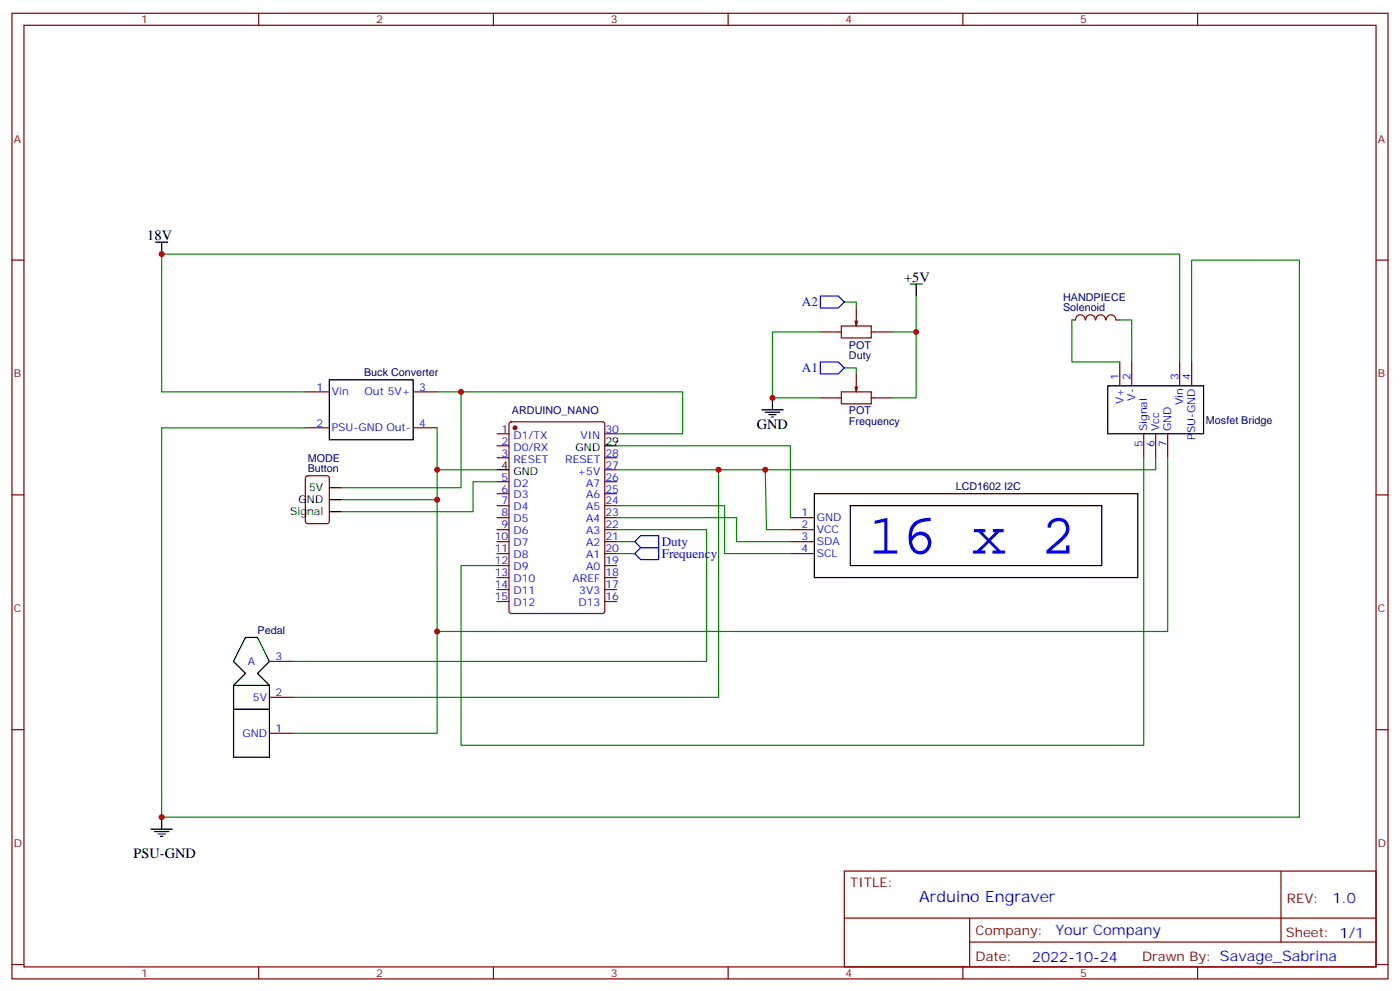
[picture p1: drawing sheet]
<svg xmlns="http://www.w3.org/2000/svg" width="412mm" height="292mm" viewBox="0 0 412 292" stroke-linecap="round" stroke-linejoin="round" font-family="sans-serif">
<g fill="none" stroke="#870000" stroke-width=".35">
<path d="M3.5 3.9h405.4v284.4h-405.4zM7.1 7.4h398.2v277.3h-398.2zM76.2 3.9v3.5M145.3 3.9v3.5M214.5 3.9v3.5M283.6 3.9v3.5M352.8 3.9v3.5M3.5 76.6h3.6M405.3 76.6h3.6M315.7 94.2h1.1M316.8 94.2a1.41 1.41 0 0 1 1.4-1.5 1.41 1.41 0 0 1 1.4 1.5M319.8 94.2a1.41 1.41 0 0 1 1.4-1.5 1.41 1.41 0 0 1 1.4 1.5"/>
<path d="M322.8 94.2a1.41 1.41 0 0 1 1.4-1.5 1.41 1.41 0 0 1 1.4 1.5M325.9 94.2a1.41 1.41 0 0 1 1.4-1.5 1.41 1.41 0 0 1 1.4 1.5M328.8 94.2h1M90 115.4h7M121.7 115.4h7.1M329.8 106.6v7M333.4 106.6v7M347.5 106.6v7M351 106.6v7M90 126h7M121.7 126h7.1M146.4 127.7h3.5"/>
<path d="M146.4 131.3h3.5M146.4 134.8h3.5M150.2 124.4l.4-.2h26.8l.7 .4 .1 55.4-.5 .6-27.1 .1-.6-.5-.1-55.3zM178.2 127.7h3.5M178.2 134.8h3.5M178.2 138.3h3.5M336.9 127.7v7.1M340.4 127.7v7.1M344 127.7v7.1M3.5 145.7h3.6M90.2 140.3l.5-.2h5.6l.7 .4v13l-.4 .6-5.9 .1-.7-.5v-12.9zM146.4 152.4h3.5"/>
<path d="M146.4 156h3.5M146.4 159.5h3.5M146.4 141.9h3.5M146.4 145.4h3.5M146.4 148.9h3.5M178.2 152.4h3.5M178.2 156h3.5M178.2 159.5h3.5M178.2 141.9h3.5M178.2 145.4h3.5M178.2 148.9h3.5M232.8 152.4h7.1"/>
<path d="M232.8 156h7.1M232.8 159.5h7.1M405.3 145.7h3.6M146.4 163h3.5M146.4 166.5h3.5M146.4 170.1h3.5M146.4 173.6h3.5M146.4 177.1h3.5M178.2 163h3.5M178.2 166.5h3.5M178.2 170.1h3.5M178.2 173.6h3.5"/>
<path d="M178.2 177.1h3.5M232.8 163h7.1M79.4 194.8h7M3.5 214.9h3.6M79.4 215.9h7M79.4 205.4h7M405.3 214.9h3.6M248.7 256.5h156.6v28.2h-156.6zM377.3 256.5v20.9M248.7 270.4h156.5M285.6 277.4h119.6M285.6 270.4v14.1"/>
<path d="M3.5 284h3.6M76.2 284.7v3.6M145.3 284.7v3.6M214.5 284.7v3.6M283.6 284.7v3.6M352.8 284.7v3.6M405.3 284h3.6"/>
</g>
<g fill="none" stroke="#000" stroke-width=".35">
<path d="M45.9 71.3h3.5M47.6 71.3v3.5M268.1 83.6h3.5M269.9 83.6v3.6M97 111.9h24.7v17.6h-24.7zM227.5 117.2v3.5M326.3 113.6h28.2v14.1h-28.2zM146.4 138.3h3.5M178.2 131.3h3.5M224.4 120.7h6.3M225.4 121.4h4.3M226.5 122.1h2.1"/>
<path d="M227.2 122.8h.7M97 143.6h3.5M97 150.7h3.5M97 147.1h3.5M239.9 145.4h95.2v24.7h-95.2zM250.5 148.9h74.1v17.6h-74.1zM68.8 208.9h10.6v14.1h-10.6zM68.8 201.8h10.6v7.1h-10.6zM68.8 201.8l3.5-3.5-3.5-3.5 3.5-7.1h3.5l3.6 7.1-3.6 3.5 3.6 3.5M44.4 244.2h6.4M45.5 244.9h4.2M46.6 245.6h2.1"/>
<path d="M47.3 246.3h.7M47.6 240.6v3.6"/>
</g>
<circle cx="151.7" cy="126" r=".53" fill="#870000" stroke="#870000" stroke-width=".35"/>
<g fill="none" stroke="#008700" stroke-width=".35">
<path d="M241.7 97.8h-14.2v19.4h14.2M248.7 88.9h3.5v1.8M262.8 97.8h7.1M269.9 87.2v30h-7.1M315.7 94.2v12.4h14.1M329.8 94.2h3.6v12.4M128.8 115.4h7M248.7 108.3h3.5v1.8M347.5 106.6v-31.8h-299.9v40.6h42.4M351 106.6v-30h31.8v164h-335.2v-114.6h42.4M128.8 126v12.3h17.6M128.8 138.3v77.6h-42.4"/>
<path d="M181.7 127.7h19.4v-12.3h-65.3v28.2h-35.3M181.7 131.3h51.1v21.1M211.7 138.3v67.1h-125.3M225.4 138.3l.4 17.7h7M336.9 134.8v84.7h-201.1v-53h10.6M340.4 134.8v3.5h-158.7M344 134.8v51.1h-215.2M100.5 147.1h28.3M146.4 141.9h-7.1v8.8h-38.8M181.7 156h26.4v38.8h-121.7M181.7 148.9h31.7v14.1h19.4M181.7 152.4h35.3v7.1h15.8"/>
<path d="M181.7 159.5h5.3M181.7 163h5.3"/>
</g>
<g fill="#850000" stroke="#850000" stroke-width=".35">
<path d="M251.9 114h.7l-.4 1.4z"/>
<path d="M251.9 94.6h.7l-.4 1.4z"/>
</g>
<path d="M241.7 97.8h6.1M247.8 96h8.8v3.5h-8.8zM252.2 90.7v5.3M256.6 97.8h6.2M241.7 117.2h6.1M247.8 115.4h8.8v3.5h-8.8zM252.2 110.1v5.3M256.6 117.2h6.2" fill="none" stroke="#850000" stroke-width=".35"/>
<path d="M241.7 87.2h5.2l1.8 1.7-1.8 1.8h-5.2zM241.7 106.6h5.2l1.8 1.7-1.8 1.8h-5.2zM187 159.5l1.7-1.8h5.3v3.6h-5.3zM187 163l1.7-1.7h5.3v3.5h-5.3z" fill="none" stroke="#00f" stroke-width=".35"/>
<g fill="#c00">
<circle cx="128.8" cy="138.3" r=".88"/>
<circle cx="128.8" cy="147.1" r=".88"/>
<circle cx="135.8" cy="115.4" r=".88"/>
<circle cx="128.8" cy="185.9" r=".88"/>
<circle cx="211.7" cy="138.3" r=".88"/>
<circle cx="47.6" cy="74.8" r=".88"/>
<circle cx="47.6" cy="240.6" r=".88"/>
<circle cx="227.5" cy="117.2" r=".88"/>
<circle cx="269.9" cy="97.8" r=".88"/>
<circle cx="225.4" cy="138.3" r=".88"/>
</g>
<text font-size="16.9" fill="#00f" x="255.8" y="163">16 x 2</text>
<text font-size="4.6" fill="#00f" x="270.8" y="265.5">Arduino Engraver</text>
<g font-size="4.2">
<text x="43.4" y="70.6">18V</text>
<text x="266.3" y="82.9">+5V</text>
<text x="223" y="126.3">GND</text>
<text x="39.3" y="252.7">PSU-GND</text>
</g>
<g font-size="4.2" fill="#00f">
<text x="392.5" y="265.8">1.0</text>
<text x="310.9" y="275.3">Your Company</text>
<text x="304" y="283.1">2022-10-24</text>
</g>
<g font-size="3.9" fill="#00f">
<text x="236.2" y="90.2">A2</text>
<text x="236.2" y="109.6">A1</text>
<text x="194.9" y="160.8">Duty</text>
<text x="194.9" y="164.3">Frequency</text>
</g>
<g font-size="3.9" fill="#800">
<text x="250.5" y="261.1">TITLE:</text>
<text x="379.1" y="265.8">REV:</text>
<text x="287.4" y="275.3">Company:</text>
<text x="378.7" y="275.9">Sheet: 1/1</text>
<text x="287.4" y="283">Date:</text>
<text x="336.4" y="283.1">Draw</text>
<text x="346.6" y="283.1">n By: Savage_Sabrina</text>
</g>
<g font-size="3.2" fill="#800">
<text x="41.6" y="6.9">1</text>
<text x="110.8" y="6.9">2</text>
<text x="179.9" y="6.9">3</text>
<text x="249.1" y="6.9">4</text>
<text x="318.2" y="6.9">5</text>
<text x="4.1" y="42">A</text>
<text x="405.9" y="42">A</text>
<text x="4.1" y="111.2">B</text>
<text x="405.9" y="111.2">B</text>
<text x="4.1" y="180.3">C</text>
<text x="405.9" y="180.3">C</text>
<text x="4.1" y="249.4">D</text>
<text x="405.9" y="249.4">D</text>
<text x="41.6" y="287.7">1</text>
<text x="110.8" y="287.7">2</text>
<text x="179.9" y="287.7">3</text>
<text x="249.1" y="287.7">4</text>
<text x="318.2" y="287.7">5</text>
</g>
<g font-size="3.2" fill="#000080">
<text x="313.2" y="88.6">HANDPIECE</text>
<text x="313.2" y="91.6">Solenoid</text>
<text x="250.1" y="105.7">Duty</text>
<text x="250.1" y="102.6">POT</text>
<text x="107.3" y="110.8">Buck Converter</text>
<text x="150.8" y="122">ARDUINO_NANO</text>
<text x="250.1" y="125.1">Frequency</text>
<text x="250.1" y="122">POT</text>
<text x="355.2" y="124.9">Mosfet Bridge</text>
<text x="90.6" y="136">MODE</text>
<text x="90.6" y="139">Button</text>
<text x="281.5" y="144.3">LCD1602 I2C</text>
<text x="75.9" y="186.7">Pedal</text>
</g>
<g font-size="3.2" fill="#00f">
<text x="329.5" y="111.9" transform="rotate(-90 329.5 111.9)">1</text>
<text x="333" y="111.9" transform="rotate(-90 333 111.9)">2</text>
<text x="347.1" y="111.9" transform="rotate(-90 347.1 111.9)">3</text>
<text x="350.7" y="111.9" transform="rotate(-90 350.7 111.9)">4</text>
<text x="93.2" y="115">1</text>
<text x="97.7" y="116.5">Vin</text>
<text x="107.4" y="116.5">Out 5V+</text>
<text x="123.5" y="115">3</text>
<text x="330.9" y="119.1" transform="rotate(-90 330.9 119.1)">V+</text>
<text x="334.4" y="117.9" transform="rotate(-90 334.4 117.9)">V-</text>
<text x="348.5" y="119.4" transform="rotate(-90 348.5 119.4)">Vin</text>
<text x="93.2" y="125.6">2</text>
<text x="123.5" y="125.6">4</text>
<text x="97.7" y="127">PSU-GNDOut-</text>
<text x="147.7" y="127.4">1</text>
<text x="147.7" y="130.9">2</text>
<text x="151.2" y="129.2">D1/TX</text>
<text x="171" y="129.2">VIN</text>
<text x="178.3" y="127.4">30</text>
<text x="336.5" y="131.5" transform="rotate(-90 336.5 131.5)">5</text>
<text x="338" y="127" transform="rotate(-90 338 127)">Signal</text>
<text x="340.1" y="131.5" transform="rotate(-90 340.1 131.5)">6</text>
<text x="341.5" y="127" transform="rotate(-90 341.5 127)">Vcc</text>
<text x="343.6" y="131.5" transform="rotate(-90 343.6 131.5)">7</text>
<text x="345" y="127" transform="rotate(-90 345 127)">GND</text>
<text x="352.1" y="129.5" transform="rotate(-90 352.1 129.5)">PSU-GND</text>
<text x="147.7" y="134.4">3</text>
<text x="151.2" y="132.7">D0/RX</text>
<text x="151.2" y="136.2">RESET</text>
<text x="166.5" y="136.2">RESET</text>
<text x="178.3" y="138">27</text>
<text x="178.3" y="134.4">28</text>
<text x="147.7" y="141.5">5</text>
<text x="151.2" y="143.3">D2</text>
<text x="170.1" y="139.7">+5V</text>
<text x="172.7" y="143.3">A7</text>
<text x="178.3" y="141.5">26</text>
<text x="147.7" y="145">6</text>
<text x="147.7" y="148.6">7</text>
<text x="151.2" y="146.8">D3</text>
<text x="172.7" y="146.8">A6</text>
<text x="178.3" y="148.6">24</text>
<text x="178.3" y="145">25</text>
<text x="147.7" y="152.1">8</text>
<text x="147.7" y="155.6">9</text>
<text x="151.2" y="150.3">D4</text>
<text x="151.2" y="153.8">D5</text>
<text x="172.7" y="153.8">A4</text>
<text x="172.7" y="150.3">A5</text>
<text x="178.3" y="155.6">22</text>
<text x="178.3" y="152.1">23</text>
<text x="236.1" y="152.1">1</text>
<text x="236.1" y="155.6">2</text>
<text x="240.6" y="153.5">GND</text>
<text x="145.7" y="159.1">10</text>
<text x="151.2" y="157.4">D6</text>
<text x="151.2" y="160.9">D7</text>
<text x="172.7" y="160.9">A2</text>
<text x="172.7" y="157.4">A3</text>
<text x="178.3" y="159.1">21</text>
<text x="236.1" y="159.1">3</text>
<text x="240.6" y="157">VCC</text>
<text x="240.6" y="160.5">SDA</text>
<text x="145.7" y="162.7">11</text>
<text x="145.7" y="166.2">12</text>
<text x="151.2" y="164.4">D8</text>
<text x="151.2" y="168">D9</text>
<text x="172.7" y="168">A0</text>
<text x="172.7" y="164.4">A1</text>
<text x="178.3" y="166.2">19</text>
<text x="178.3" y="162.7">20</text>
<text x="236.1" y="162.7">4</text>
<text x="240.6" y="164.1">SCL</text>
<text x="145.7" y="169.7">13</text>
<text x="145.7" y="173.2">14</text>
<text x="151.2" y="171.5">D10</text>
<text x="168.6" y="171.5">AREF</text>
<text x="178.3" y="173.2">17</text>
<text x="178.3" y="169.7">18</text>
<text x="145.7" y="176.8">15</text>
<text x="151.2" y="175">D11</text>
<text x="151.2" y="178.5">D12</text>
<text x="170.4" y="178.5">D13</text>
<text x="170.6" y="175">3V3</text>
<text x="178.3" y="176.8">16</text>
<text x="73" y="195.8">A</text>
<text x="81.1" y="194.4">3</text>
<text x="74.5" y="206.4">5V</text>
<text x="81.1" y="205">2</text>
<text x="81.1" y="215.6">1</text>
<text x="71.4" y="217">GND</text>
</g>
<g font-size="3.2">
<text x="178.3" y="130.9">29</text>
<text x="147.7" y="138">4</text>
<text x="169.6" y="132.7">GND</text>
<text x="151.2" y="139.7">GND</text>
<text x="88" y="148.2">GND</text>
<text x="91.1" y="144.7">5V</text>
<text x="85.5" y="151.7">Signal</text>
</g>
</svg>
